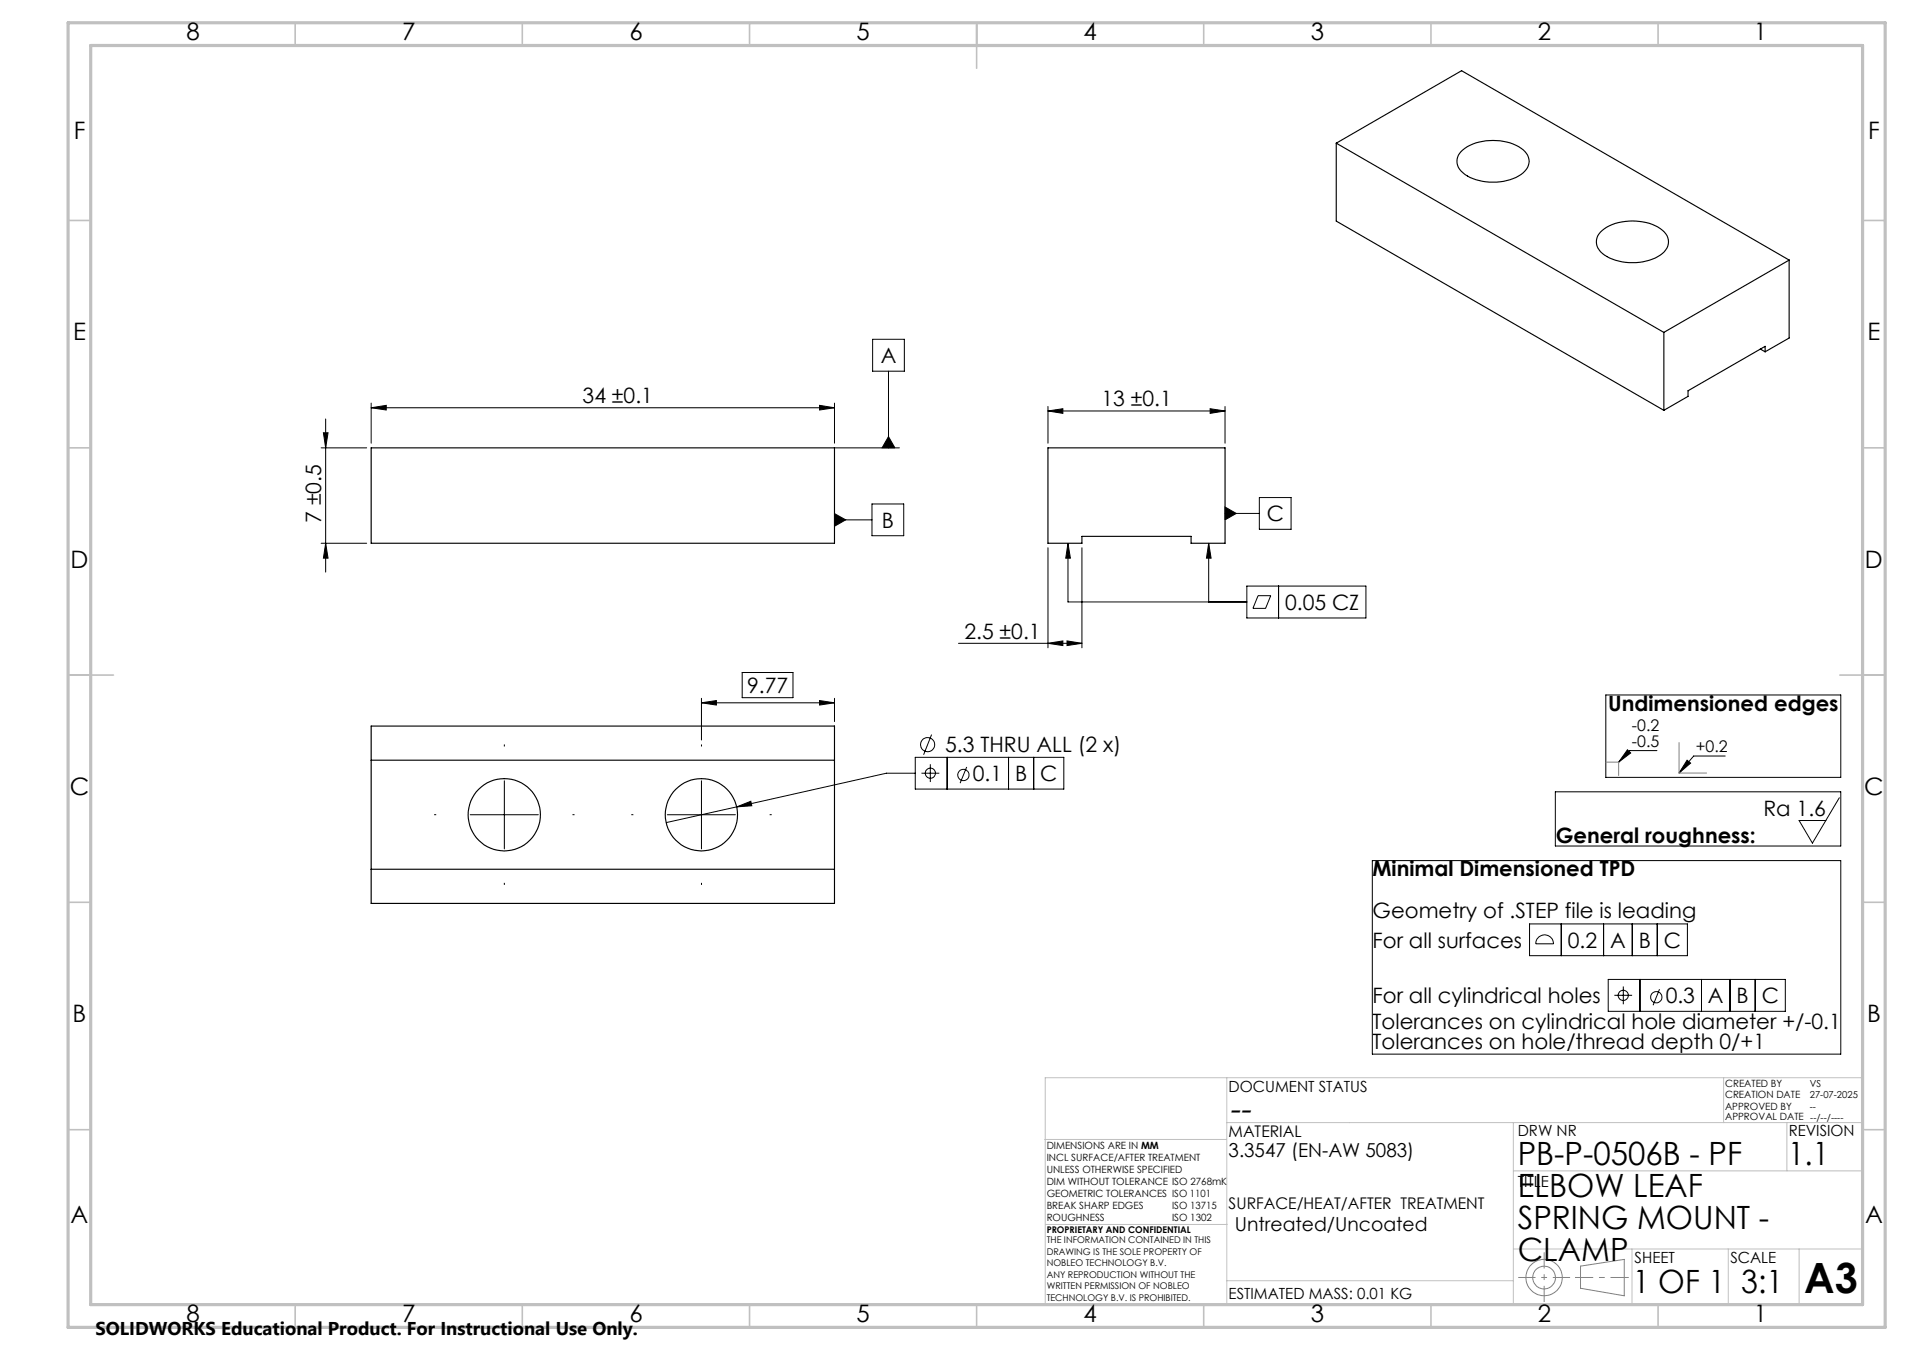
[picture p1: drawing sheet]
<svg xmlns="http://www.w3.org/2000/svg" width="420mm" height="297mm" viewBox="0 0 420 297" stroke-linecap="round" stroke-linejoin="round" font-family="sans-serif">
<g fill="none" stroke="#000" stroke-width=".22">
<path d="M192.1 74.6h7v7.1h-7zM70.7 98.5h10M71.2 95.2h1l-.5 3.3zM71.7 92.2v33.7M81.7 89.7l3.3-.5v1zM81.7 88.7v8.8M81.7 89.7h102M180.4 89.2l3.3 .5-3.3 .5zM183.7 88.7v8.8M183.7 98.5h14.3M195.6 96.1l1.4 2.4h-2.8zM195.6 81.7v16.8"/>
<path d="M230.7 90.4l3.3-.5v1zM230.7 89.4v8.1M230.7 90.4h39M266.4 89.9l3.3 .5-3.3 .5zM269.7 89.4v8.1M70.7 119.5h10M71.7 119.5l.5 3.3h-1zM183.7 113l2.5 1.4-2.5 1.4zM183.7 114.4h8.2M191.9 110.9h7v7h-7zM235.1 119.5l.5 3.3h-1zM235.1 119.5v12.9h39.4"/>
<path d="M266.1 119.5l.5 3.3h-1zM266.1 119.5v12.9M269.7 111.5l2.4 1.5-2.4 1.4zM269.7 113h7.5M277.2 109.5h7v6.9h-7zM230.7 120.5v22M238.2 120.5v22M274.5 128.9h26.2v7.1h-26.2zM276.9 131.1h2.8l-1.1 2.7h-2.8zM281.4 128.9v7.1M154.4 154.6l3.3-.5v1zM154.4 153.6v9.2"/>
<path d="M154.4 154.6h29.3M163.4 148h11.2v5.5h-11.2zM180.4 154.1l3.3 .5-3.3 .5zM183.7 153.6v5.1M211 141.5h27.2M230.7 141.5l3.3-.5v1zM234.9 141l3.3 .5-3.3 .5zM353.5 152.9h51.7v18.1h-51.7zM103.5 179.2h15M111 171.8v15M146.9 179.2h15M154.4 171.8v15"/>
<path d="M162.2 177.5l3.1-1.2 .2 1zM162.2 177.5l-15.6 3.5M201.5 170.1h-6.4l-32.9 7.4M201.5 166.6h32.7v7h-32.7zM202.8 170.1h4M204.8 168.1v3.9M205.1 161.6l-1.8 4.4M208.5 166.6v7M212.8 168.7l-1.5 3.6M222 166.6v7M227.5 166.6v7M342.4 174.2h62.8v11.9h-62.8z"/>
<path d="M358.2 165l.8 .7-2.7 2zM364.7 165.1h-5.9l-2.5 2.6M371.4 167.2l.7 .7-2.5 2.2zM379.8 166.3h-7l-3.2 3.8M404.9 175.5l-5.9 10-3-5h5.9M302.1 189.3h103.1v42.6h-103.1zM336.7 203.3h34.7v7h-34.7zM338.7 206.2a1.99 1.99 0 0 1 2.1-.3 1.99 1.99 0 0 1 1.2 1.7h-3.9a1.92 1.92 0 0 1 .6-1.4zM343.7 203.3v7M353 203.3v7M354 215.5h39v7h-39zM355.4 219h3.9"/>
<path d="M357.3 217v3.9M359.3 203.3v7M361 215.5v7M364.8 203.3v7M365.3 217.6l-1.4 3.6M374.5 215.5v7M380.8 215.5v7M386.4 215.5v7"/>
<circle cx="204.2" cy="163.8" r="1.55"/>
<circle cx="204.8" cy="170.1" r="1.12"/>
<circle cx="212.1" cy="170.5" r="1.25"/>
<circle cx="357.3" cy="219" r="1.13"/>
<circle cx="364.6" cy="219.4" r="1.24"/>
</g>
<g fill="none" stroke="#808080" stroke-width=".22">
<path d="M353.6 167.7h2.7v2.9M369.6 163.4v6.7h6.1M347.9 278.5l9.6-1.4v8l-9.6-1.7z"/>
<circle cx="339.9" cy="281" r="2.51"/>
<circle cx="339.9" cy="281.1" r="4"/>
</g>
<path d="M334.2 281h11.4" fill="none" stroke="#808080" stroke-width=".22" stroke-dasharray="15.2 1.3 1.3 1.3" stroke-dashoffset="11.4" stroke-linecap="butt"/>
<path d="M339.9 275.5v10.9" fill="none" stroke="#808080" stroke-width=".22" stroke-dasharray="15.2 1.3 1.3 1.3" stroke-dashoffset="11.7" stroke-linecap="butt"/>
<path d="M346.7 281h11.8" fill="none" stroke="#808080" stroke-width=".22" stroke-dasharray="15.2 1.3 1.3 1.3" stroke-dashoffset="11.2" stroke-linecap="butt"/>
<g fill="none" stroke="#c0c0c0" stroke-width=".22">
<path d="M270.1 237.1v49.9M379.4 237.1v9.9M410.1 237.1h-180v49.9M230 250.7h40M270.1 247h140M333.1 257.6h77M333.1 247v40M393.3 247v10.6M230.2 269.4h39.9M333.1 274.8h77M359.2 274.8v12.2M380.4 274.8v12.2"/>
<path d="M396 274.8v12.2M270.1 281.8h63"/>
</g>
<g fill="none" stroke="#c0c0c0" stroke-width=".35">
<path d="M65 5v5M115 5v5M165 5v5M215 5v10M265 5v5M315 5v5M365 5v5M15 48.5h5M410 48.5h5M15 98.5h5M410 98.5h5M15 148.5h10"/>
<path d="M405 148.5h10M15 198.5h5M410 198.5h5M15 248.5h5M410 248.5h5M65 287v5M115 287v5M165 287v5M215 287v5M265 287v5M315 287v5M365 287v5"/>
</g>
<path d="M15 5h400v287h-400zM20 10h390v277h-390z" fill="none" stroke="#c0c0c0" stroke-width=".7"/>
<g fill="#000">
<path d="M71.2 95.2h1l-.5 3.3zM71.7 119.5l.5 3.3h-1z"/>
<path d="M180.4 89.2l3.3 .5-3.3 .5zM81.7 89.7l3.3-.5v1z"/>
<path d="M195.6 96.1l1.4 2.4h-2.8zM183.7 113l2.5 1.4-2.5 1.4zM230.7 141.5l3.3-.5v1zM234.9 141l3.3 .5-3.3 .5zM235.1 119.5l.5 3.3h-1zM266.1 119.5l.5 3.3h-1zM269.7 111.5l2.4 1.5-2.4 1.4zM162.2 177.5l3.3-.2-.2-1z"/>
<path d="M266.4 89.9l3.3 .5-3.3 .5zM230.7 90.4l3.3-.5v1z"/>
<path d="M154.4 154.6l3.3-.5v1zM180.4 154.1l3.3 .5-3.3 .5z"/>
<path d="M371.4 167.2l.7 .7-2.5 2.2zM358.2 165l.8 .7-2.7 2z"/>
</g>
<g fill="none" stroke="#000" stroke-width=".25">
<path d="M294.1 31.5l72.2 41.6M294.1 31.5l27.6-15.9 72.1 41.6M294.1 31.5v17.1l72.2 41.7M321.6 33.3a11.1 11.1 0 0 1 10.1-2 6.4 6.4 0 0 1 4.7 3.3 3.5 3.5 0 0 1-2.1 4.1 11.8 11.8 0 0 1-12.2-.7 3 3 0 0 1-.5-4.7zM352.3 51a11.1 11.1 0 0 1 10.1-2 6.4 6.4 0 0 1 4.7 3.3 3.5 3.5 0 0 1-2.2 4.1 11.9 11.9 0 0 1-12.2-.6 3.1 3.1 0 0 1-.4-4.8zM393.8 57.2l-27.5 15.9M393.8 57.2v17.2l-5.3 3M366.3 73.1v17.2M387.5 76.8l1 .6M388.5 77.4v-1.2l-16.9 9.8v1.2l-5.3 3.1M81.7 98.5h102v21h-102zM230.7 98.5h39v21h-7.5v-1.5h-24v1.5h-7.5z"/>
<path d="M81.7 159.7h102v39.1h-102zM81.7 167.2h102M81.7 191.2h102"/>
<circle cx="111" cy="179.2" r="7.9"/>
<circle cx="154.4" cy="179.2" r="7.9"/>
</g>
<path d="M96 179.2h-.4M111 164.2v-.4M126 179.2h.5M139.4 179.2h-.4M154.4 164.2v-.4M169.4 179.2h.5M111 194.2v.5M154.4 194.2v.5" fill="none" stroke="#000" stroke-width=".22" stroke-dasharray="15.2 1.3 1.3 1.3" stroke-linecap="butt"/>
<text font-size="9.2" x="397.2" y="284.5">A3</text>
<text font-size="7.3" x="270.4" y="246.3">--</text>
<g font-size="7.1">
<text x="334.1" y="256.2">PB-P-0506B - PF</text>
<text x="393.6" y="256.2">1.1</text>
<text x="334.1" y="263.3">ELBOW LEAF</text>
<text x="334.1" y="270.3">SPRING MOUNT -</text>
<text x="334.1" y="277.4">CLAMP</text>
<text x="359.4" y="284.5">1 OF 1</text>
<text x="383.3" y="284.5">3:1</text>
</g>
<g font-size="5.3">
<text x="41" y="8.9">8</text>
<text x="88.5" y="8.9">7</text>
<text x="138.5" y="8.9">6</text>
<text x="188.5" y="8.9">5</text>
<text x="238.5" y="8.9">4</text>
<text x="288.5" y="8.9">3</text>
<text x="338.5" y="8.9">2</text>
<text x="386" y="8.9">1</text>
<text x="16.2" y="30.7">F</text>
<text x="411.2" y="30.7">F</text>
<text x="16.1" y="74.9">E</text>
<text x="411.1" y="74.9">E</text>
<text x="15.5" y="124.9">D</text>
<text x="410.5" y="124.9">D</text>
<text x="15.4" y="174.9">C</text>
<text x="410.4" y="174.9">C</text>
<text x="16" y="224.9">B</text>
<text x="411" y="224.9">B</text>
<text x="15.5" y="269.2">A</text>
<text x="410.5" y="269.2">A</text>
<text x="41" y="290.9">8</text>
<text x="88.5" y="290.9">7</text>
<text x="138.5" y="290.9">6</text>
<text x="188.5" y="290.9">5</text>
<text x="238.5" y="290.9">4</text>
<text x="288.5" y="290.9">3</text>
<text x="338.5" y="290.9">2</text>
<text x="386" y="290.9">1</text>
</g>
<g font-size="4.7">
<text x="193.9" y="79.9">A</text>
<text x="128.2" y="88.7">34 ±0.1</text>
<text x="242.4" y="89.4">13 ±0.1</text>
<text x="70.7" y="115" transform="rotate(-90 70.7 115)">7 ±0.5</text>
<text x="194.1" y="116.1">B</text>
<text x="278.8" y="114.7">C</text>
<text x="282.9" y="134.2">0.05 CZ</text>
<text x="212.3" y="140.5">2.5 ±0.1</text>
<text x="164.5" y="152.5">9.77</text>
<text x="354" y="156.4">Undimensioned edges</text>
<text x="208.1" y="165.5">5.3 THRU ALL (2 x)</text>
<text x="214.1" y="171.8">0.1</text>
<text x="223.5" y="171.8">B</text>
<text x="229" y="171.8">C</text>
<text x="388.2" y="179.5">Ra 1.6</text>
<text x="342.5" y="185.5">General roughness:</text>
<text x="302.1" y="192.8">Minimal Dimensioned TPD</text>
<text x="302.1" y="201.9">Geometry of .STEP file is leading</text>
<text x="302.1" y="208.5">For all surfaces</text>
<text x="345.1" y="208.5">0.2</text>
<text x="354.4" y="208.5">A</text>
<text x="360.7" y="208.5">B</text>
<text x="366.3" y="208.5">C</text>
<text x="302.1" y="220.7">For all cylindrical holes</text>
<text x="366.7" y="220.7">0.3</text>
<text x="376" y="220.7">A</text>
<text x="382.3" y="220.7">B</text>
<text x="387.8" y="220.7">C</text>
<text x="302.1" y="226.3">Tolerances on cylindrical hole diameter +/-0.1</text>
<text x="302.1" y="230.9">Tolerances on hole/thread depth 0/+1</text>
</g>
<g font-size="4.2">
<text x="270.4" y="254.6">3.3547 (EN-AW 5083)</text>
<text x="271.8" y="270.8">Untreated/Uncoated</text>
</g>
<text font-size="4.1" x="21" y="293.7">SOLIDWORKS Educational Product. For Instructional Use Only.</text>
<g font-size="3.5">
<text x="359.2" y="160.9">-0.2</text>
<text x="359.2" y="164.3">-0.5</text>
<text x="373.3" y="165.5">+0.2</text>
<text x="270.4" y="250.1">MATERIAL</text>
<text x="270.4" y="266">SURFACE/HEAT/AFTER TREATMENT</text>
</g>
<g font-size="3.4">
<text x="270.4" y="240.2">DOCUMENT STATUS</text>
<text x="334.1" y="250">DRW NR</text>
<text x="393.7" y="250">REVISION</text>
<text x="334.1" y="261.1">TITLE</text>
<text x="359.8" y="277.9">SHEET</text>
<text x="380.9" y="277.9">SCALE</text>
<text x="270.4" y="285.7">ESTIMATED MASS: 0.01 KG</text>
</g>
<g font-size="2.2">
<text x="379.7" y="239.1">CREATED BY</text>
<text x="379.7" y="244.2">APPROVED BY</text>
<text x="379.7" y="241.6">CREATION DATE</text>
<text x="379.7" y="246.5">APPROVAL DATE --/--/----</text>
<text x="230.4" y="252.7">DIMENSIONS ARE IN MM</text>
<text x="230.4" y="255.4">INCL SURFACE/AFTER TREATMENT</text>
<text x="230.4" y="258">UNLESS OTHERWISE SPECIFIED</text>
<text x="230.4" y="260.7">DIM WITHOUT TOLERANCE ISO 2768mK</text>
<text x="230.4" y="263.3">GEOMETRIC TOLERANCES ISO 1101</text>
<text x="230.4" y="266">BREAK SHARP EDGES</text>
<text x="230.4" y="268.6">ROUGHNESS</text>
<text x="258" y="266">ISO 13715</text>
<text x="258" y="268.7">ISO 1302</text>
</g>
<g font-size="2.1">
<text x="398.4" y="239.1">VS</text>
<text x="398.4" y="244.2">--</text>
<text x="398.4" y="241.7">27-07-2025</text>
</g>
<g font-size="2">
<text x="230.4" y="271.3">PROPRIETARY AND CONFIDENTIAL</text>
<text x="230.4" y="273.5">THE INFORMATION CONTAINED IN THIS</text>
<text x="230.4" y="276.1">DRAWING IS THE SOLE PROPERTY OF</text>
<text x="230.4" y="278.6">NOBLEO TECHNOLOGY B.V.</text>
<text x="230.4" y="281.1">ANY REPRODUCTION WITHOUT THE</text>
<text x="230.4" y="283.6">WRITTEN PERMISSION OF NOBLEO</text>
<text x="230.4" y="286.2">TECHNOLOGY B.V. IS PROHIBITED.</text>
</g>
</svg>
